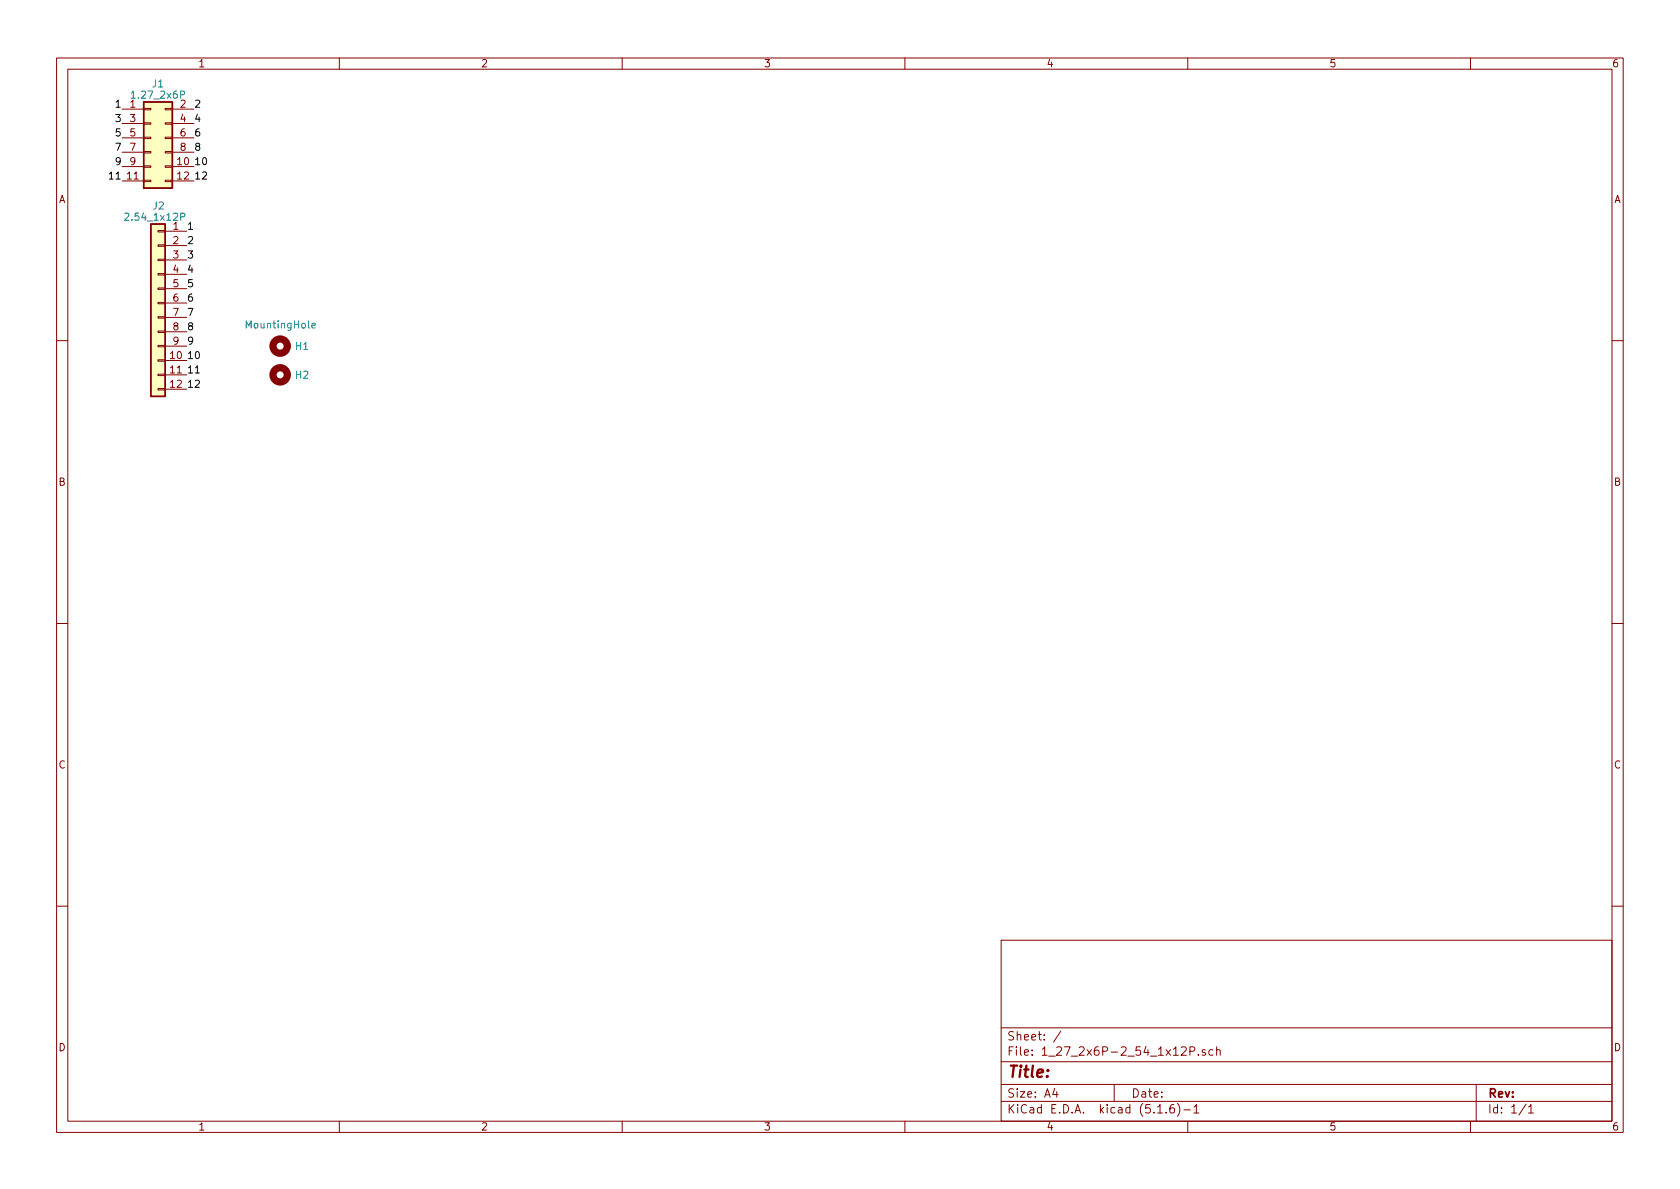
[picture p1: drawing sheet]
<svg xmlns="http://www.w3.org/2000/svg" width="297mm" height="210mm" viewBox="0 0 297 210" stroke-linecap="round" stroke-linejoin="round" font-family="sans-serif">
<g fill="none" stroke="#840000" stroke-width=".18">
<path d="M10 10.3h277v189.9h-277zM12 12.2h273v186.1h-273zM21.6 19.3h3.8M25.4 19.2h1.3v.2h-1.3zM29.2 19.2h1.3v.2h-1.3zM30.5 19.3h3.8M60 10.3v1.9M110 10.3v1.9M160 10.3v1.9M210 10.3v1.9M260 10.3v1.9M21.6 29.5h3.8"/>
<path d="M21.6 32h3.8M21.6 21.8h3.8M21.6 24.4h3.8M21.6 26.9h3.8M25.4 29.3h1.3v.3h-1.3zM25.4 31.9h1.3v.2h-1.3zM25.4 26.8h1.3v.2h-1.3zM25.4 21.7h1.3v.3h-1.3zM25.4 24.3h1.3v.2h-1.3zM29.2 29.3h1.3v.3h-1.3zM29.2 31.9h1.3v.2h-1.3zM29.2 26.8h1.3v.2h-1.3z"/>
<path d="M29.2 21.7h1.3v.3h-1.3zM29.2 24.3h1.3v.2h-1.3zM30.5 29.5h3.8M30.5 32h3.8M30.5 21.8h3.8M30.5 24.4h3.8M30.5 26.9h3.8M27.9 58.5h1.3v.3h-1.3zM27.9 56h1.3v.3h-1.3zM27.9 50.9h1.3v.3h-1.3zM27.9 48.4h1.3v.2h-1.3zM27.9 45.8h1.3v.3h-1.3z"/>
<path d="M27.9 43.3h1.3v.3h-1.3zM27.9 53.5h1.3v.2h-1.3zM27.9 40.8h1.3v.2h-1.3zM29.2 40.9h3.8M29.2 43.4h3.8M29.2 46h3.8M29.2 48.5h3.8M29.2 51h3.8M29.2 53.6h3.8M29.2 56.1h3.8M29.2 58.7h3.8M10 60.2h2"/>
<path d="M27.9 61.1h1.3v.2h-1.3zM27.9 63.6h1.3v.3h-1.3zM27.9 66.2h1.3v.2h-1.3zM27.9 68.7h1.3v.3h-1.3zM29.2 63.7h3.8M29.2 66.3h3.8M29.2 68.8h3.8M29.2 61.2h3.8M285 60.2h2M10 110.3h2M285 110.3h2M10 160.2h2"/>
<path d="M177 166.3h108v32h-108zM285 160.2h2M60 198.3v1.9M110 198.3v1.9M160 198.3v1.9M177 194.8h108M177 191.8h108M177 187.8h108M177 181.8h108M186.5 192.5l-.4 1h1M186.8 193v1M187.6 182.3l-1.3 2"/>
<path d="M197 191.8v3M204.7 196.8h.8M206.2 196.7v.1M207.5 195.3a.59 .59 0 0 0-.7 .7v.5l.2 .2 .4 .1 .2-.1 .1-.5-.2-.2-.4-.1-.3 .3M208.2 195.1a1.71 1.71 0 0 1 0 2.3M209.3 196.3h1.2M210 198.3v1.9M210.4 185.9l.7-.1 .2-.2-.1-.3-.2-.2h-.6v1.5M211.1 195.8l.4-.5v1.5M211.1 196.8h.9M211.9 186.5v.1M213.1 185.7l-.3-.1-.3 .2 .1 .2 .5 .2v.3h-.6"/>
<path d="M214.5 185.7l-.5-.1-.3 .3 .1 .6 .2 .1 .5-.1M215.1 185.7l.2-.1 .4 .1v.9M215.1 185.1v1.5M260 198.3v1.9M261 191.8v6.5M269.8 195.2l-1.2 2M270.3 195.8l.4-.5v1.5M270.3 196.8h.8"/>
</g>
<g fill="none" stroke="#840000" stroke-width="1.3">
<circle cx="49.5" cy="61.2" r="1.27"/>
<circle cx="49.5" cy="66.3" r="1.27"/>
</g>
<path d="M23.2 16.5l.4-.4v1.3M22 37.8l.5-.1 .3 .3-.8 1h.8M32 38.3l.6-.1v-.4l-.1-.1h-.5v1.3M55.1 57.6l.7-.1-.1-.3h-.4l-.2 .1 .1 .7h.5" fill="none" stroke="#008484" stroke-width=".18"/>
<g fill="#ffffc2" stroke="#ffffc2" stroke-width=".18">
<path d="M26.7 39.6h2.5v30.5h-2.5z"/>
<path d="M25.4 18h5.1v15.3h-5.1z"/>
</g>
<path d="M25.4 18h5.1v15.3h-5.1zM26.7 39.6h2.5v30.5h-2.5z" fill="none" stroke="#840000" stroke-width=".25"/>
<text font-size="2.8" fill="#840000" x="178" y="190.5">Title:</text>
<g font-size="2.1" fill="#840000">
<text x="178" y="184">Sheet: /</text>
<text x="178" y="186.7">File: 1_27_2x6P-2_54_1x12P.sch</text>
<text x="178" y="196.9">KiCad E.D.A. kicad (5.1.6)-1</text>
<text x="178" y="194.1">Size: A4</text>
<text x="200" y="194.1">Date:</text>
<text x="263" y="194.1">Rev:</text>
<text x="263" y="196.9">Id: 1/1</text>
</g>
<g font-size="1.8" fill="#840000">
<text x="35" y="11.9">1</text>
<text x="85" y="11.9">2</text>
<text x="135" y="11.9">3</text>
<text x="185" y="11.9">4</text>
<text x="235" y="11.9">5</text>
<text x="285" y="11.9">6</text>
<text x="23" y="21.6">3</text>
<text x="31.9" y="19">2</text>
<text x="31.9" y="21.6">4</text>
<text x="23" y="24.1">5</text>
<text x="23" y="26.7">7</text>
<text x="23" y="29.2">9</text>
<text x="31.4" y="29.2">10</text>
<text x="31.9" y="24.1">6</text>
<text x="31.9" y="26.7">8</text>
<text x="10.4" y="35.9">A</text>
<text x="22.5" y="31.7">11</text>
<text x="31.4" y="31.7">12</text>
<text x="285.4" y="35.9">A</text>
<text x="30.6" y="40.6">1</text>
<text x="30.6" y="43.2">2</text>
<text x="30.6" y="45.7">3</text>
<text x="30.6" y="48.3">4</text>
<text x="30.6" y="50.8">5</text>
<text x="30.6" y="53.3">6</text>
<text x="30.6" y="55.9">7</text>
<text x="30.6" y="58.4">8</text>
<text x="30.1" y="63.5">10</text>
<text x="30.6" y="61">9</text>
<text x="30.1" y="66">11</text>
<text x="30.1" y="68.6">12</text>
<text x="10.4" y="85.9">B</text>
<text x="285.4" y="85.9">B</text>
<text x="10.4" y="135.9">C</text>
<text x="285.4" y="135.9">C</text>
<text x="10.4" y="185.9">D</text>
<text x="285.4" y="185.9">D</text>
<text x="35" y="199.9">1</text>
<text x="85" y="199.9">2</text>
<text x="135" y="199.9">3</text>
<text x="185" y="199.9">4</text>
<text x="235" y="199.9">5</text>
<text x="285" y="199.9">6</text>
</g>
<g font-size="1.8" fill="#008484">
<text x="23.7" y="17.4">1.27_2x6P</text>
<text x="27" y="15.5">J1</text>
<text x="23" y="19">1</text>
<text x="22.6" y="39">2.54_1x12P</text>
<text x="27.1" y="37.1">J2</text>
<text x="43.7" y="58.1">MountingHole</text>
<text x="52.3" y="61.9">H1</text>
<text x="52.3" y="67">H2</text>
</g>
<g font-size="1.8">
<text x="20.6" y="21.6">3</text>
<text x="20.6" y="19">1</text>
<text x="34.3" y="21.6">4</text>
<text x="34.3" y="19">2</text>
<text x="20.6" y="26.7">7</text>
<text x="20.6" y="29.2">9</text>
<text x="20.6" y="24.1">5</text>
<text x="34.3" y="29.2">10</text>
<text x="34.3" y="26.7">8</text>
<text x="34.3" y="24.1">6</text>
<text x="19.6" y="31.7">11</text>
<text x="34.3" y="31.7">12</text>
<text x="33" y="40.6">1</text>
<text x="33" y="43.2">2</text>
<text x="33" y="45.7">3</text>
<text x="33" y="53.3">6</text>
<text x="33" y="48.3">4</text>
<text x="33" y="50.8">5</text>
<text x="33" y="58.4">8</text>
<text x="33" y="55.9">7</text>
<text x="33" y="61">9</text>
<text x="33" y="63.5">10</text>
<text x="33" y="66">11</text>
<text x="33" y="68.6">12</text>
</g>
</svg>
